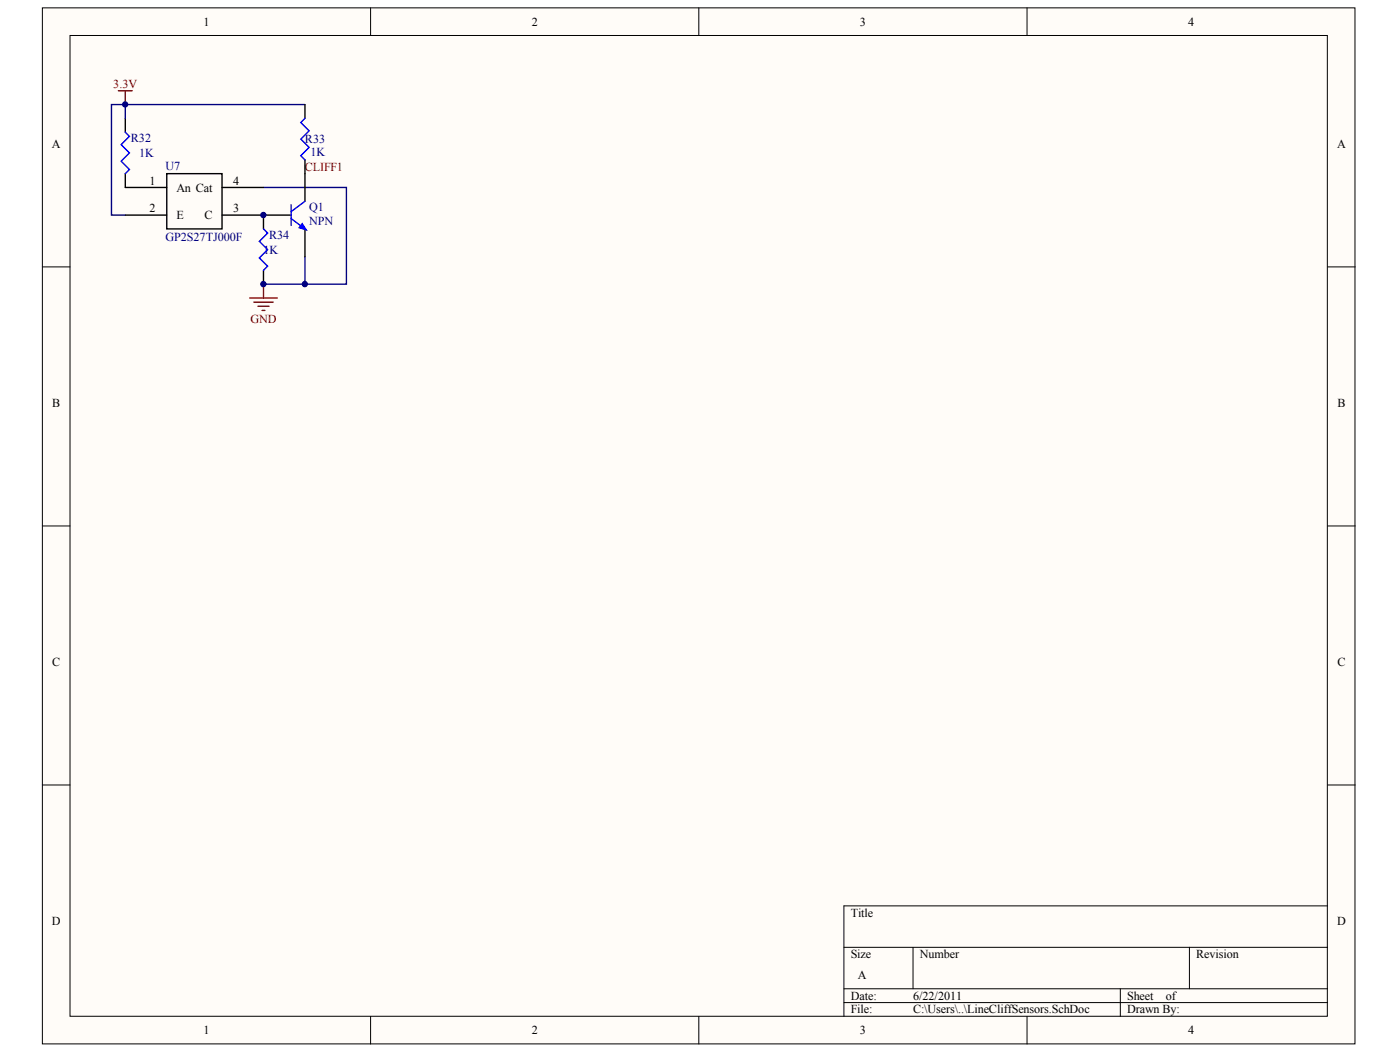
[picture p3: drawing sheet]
<svg xmlns="http://www.w3.org/2000/svg" width="271mm" height="204mm" viewBox="0 0 271 204" stroke-linecap="round" stroke-linejoin="round" font-family="sans-serif">
<g fill="#fffcf8" stroke="#000" stroke-width=".19">
<path d="M8.2 1.5h254v200.5h-254z"/>
<path d="M13.5 6.9h243.4v189.7h-243.4z"/>
</g>
<g fill="none" stroke="#000" stroke-width=".19">
<path d="M71.7 1.5v5.4M135.2 1.5v5.4M198.8 1.5v5.4M8.2 51.6h5.3M256.9 51.6h5.4M8.2 101.7h5.3M256.9 101.7h5.4M8.2 151.9h5.3M256.9 151.9h5.4M256.9 175.3h-93.6v21.3M71.7 196.6v5.4M135.2 196.6v5.4"/>
<path d="M163.3 183.3h93.6M163.3 191.3h93.6M163.3 194h93.6M176.7 183.3v8M198.8 196.6v5.4M216.8 191.3v5.3M230.2 183.3v8"/>
</g>
<path d="M22.9 17.6h2.7M24.2 17.6v2.6M48.3 57.6h5.4M49.1 58.5h3.8M49.9 59.3h2.2M51 55v2.6M50.7 60.1h.6" fill="none" stroke="#800000" stroke-width=".27"/>
<path d="M24.2 20.2v2.7M51 36.3h16v18.7h-8M59 20.2h-37.4v21.4h2.6M59 49.6v5.4h-8" fill="none" stroke="#000080" stroke-width=".27"/>
<path d="M24.2 22.9v2.7M24.2 33.6v2.7h8.1M32.3 33.6h10.7v10.7h-10.7zM43 36.3h8M59 20.2v2.7M59 30.9v8M24.2 41.6h8.1M43 41.6h13.3M51 41.6v2.7M51 52.3v2.7M59 44.3v5.3" fill="none" stroke="#000" stroke-width=".27"/>
<path d="M24.2 25.6l.8 .8-1.6 1.6 1.6 1.6-1.6 1.6 1.6 1.6-.8 .8M56.3 39.6v4M59 22.9l-.8 .8 1.6 1.6-1.6 1.6 1.6 1.6-1.6 1.6 .8 .8M59 38.9l-2.7 2M51 44.3l.8 .8-1.6 1.6 1.6 1.6-1.6 1.6 1.6 1.6-.8 .8M56.3 42.3l2.7 2" fill="none" stroke="#00f" stroke-width=".27"/>
<path d="M58.5 43.2l.8 1.3-1.5-.4z" fill="#00f" stroke="#00f" stroke-width=".19"/>
<g fill="#000080" stroke="#000080" stroke-width=".19">
<circle cx="24.2" cy="20.2" r=".51"/>
<circle cx="51" cy="55" r=".51"/>
<circle cx="51" cy="41.6" r=".51"/>
<circle cx="59" cy="55" r=".51"/>
</g>
<g font-size="2.4">
<text x="39.4" y="5">1</text>
<text x="102.9" y="5">2</text>
<text x="166.4" y="5">3</text>
<text x="229.9" y="5">4</text>
<text x="10" y="28.7">A</text>
<text x="258.8" y="28.7">A</text>
<text x="29" y="35.7">1</text>
<text x="45.1" y="35.7">4</text>
<text x="29" y="41.1">2</text>
<text x="34.1" y="37.1">An Cat</text>
<text x="45.1" y="41.1">3</text>
<text x="34.1" y="42.4">E</text>
<text x="39.5" y="42.4">C</text>
<text x="10.1" y="78.8">B</text>
<text x="258.8" y="78.8">B</text>
<text x="10.1" y="128.9">C</text>
<text x="258.8" y="128.9">C</text>
<text x="10" y="179">D</text>
<text x="164.7" y="177.3">Title</text>
<text x="258.8" y="179">D</text>
<text x="164.7" y="185.4">Size</text>
<text x="178" y="185.4">Number</text>
<text x="231.5" y="185.4">Revision</text>
<text x="166" y="189.4">A</text>
<text x="164.7" y="193.4">Date:</text>
<text x="164.7" y="196.1">File:</text>
<text x="176.7" y="193.4">6/22/2011</text>
<text x="176.7" y="196.1">C:\Users\..\LineCliffSensors.SchDoc</text>
<text x="218.1" y="193.4">Sheet</text>
<text x="218.1" y="196.1">Drawn By:</text>
<text x="225.6" y="193.4">of</text>
<text x="39.4" y="200.1">1</text>
<text x="102.9" y="200.1">2</text>
<text x="166.4" y="200.1">3</text>
<text x="229.9" y="200.1">4</text>
</g>
<g font-size="2.4" fill="#800000">
<text x="21.9" y="17">3.3V</text>
<text x="59" y="33.1">CLIFF1</text>
<text x="48.5" y="62.4">GND</text>
</g>
<g font-size="2.4" fill="#000080">
<text x="25.3" y="27.5">R32</text>
<text x="59" y="27.7">R33</text>
<text x="26.9" y="30.4">1K</text>
<text x="32" y="32.8">U7</text>
<text x="60.1" y="30.1">1K</text>
<text x="59.8" y="40.8">Q1</text>
<text x="32" y="46.7">GP2S27TJ000F</text>
<text x="52.1" y="46.2">R34</text>
<text x="59.8" y="43.5">NPN</text>
<text x="51" y="49.1">1K</text>
</g>
</svg>
